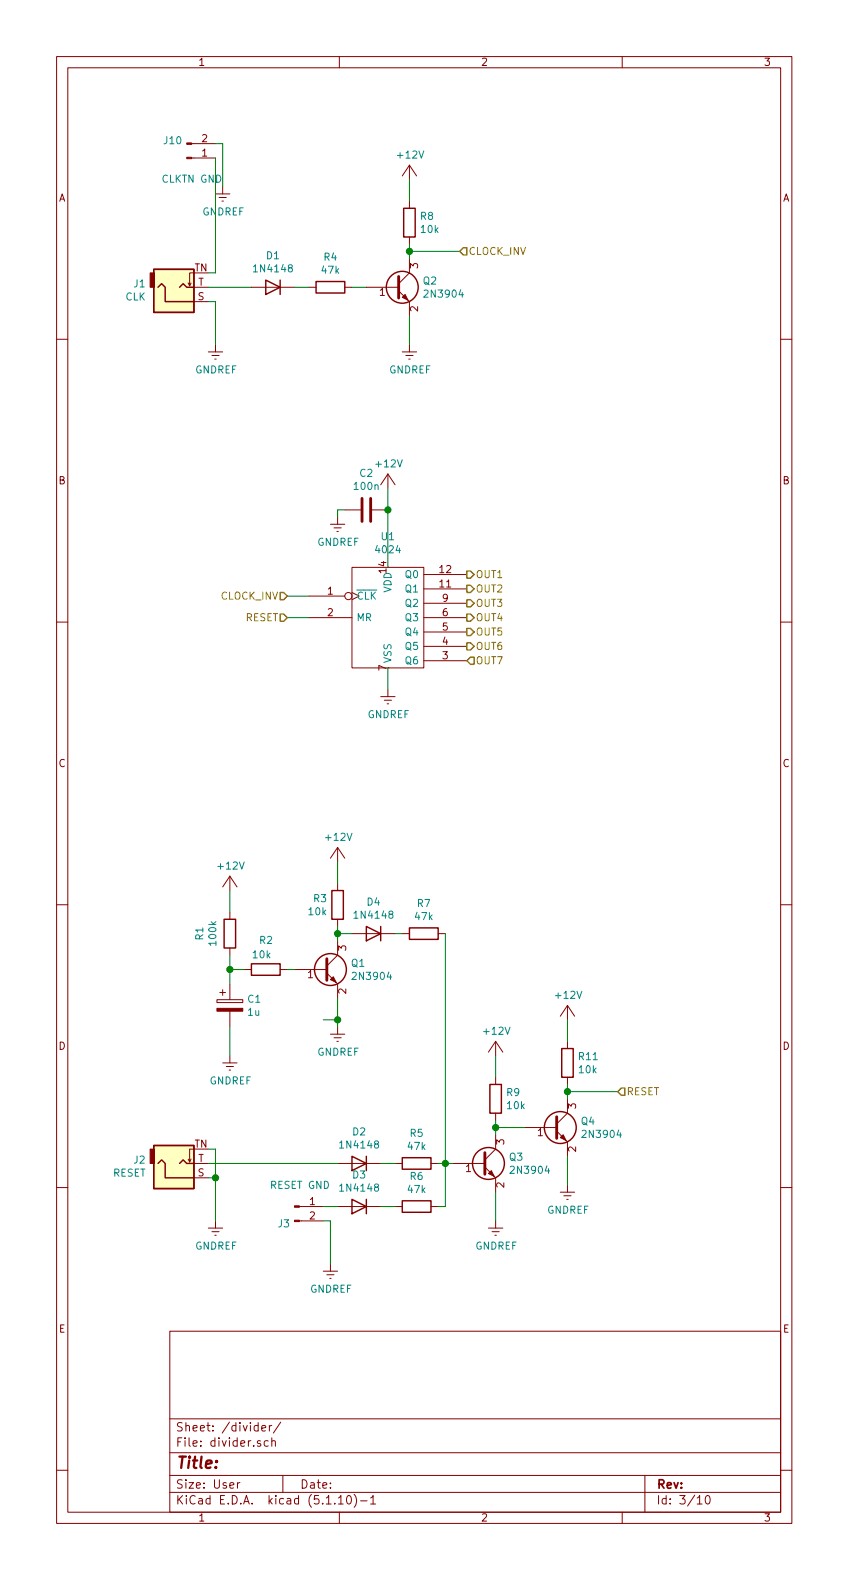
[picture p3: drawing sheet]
EESchema Schematic File Version 4
EELAYER 30 0
EELAYER END
$Descr User 5906 11000
encoding utf-8
Sheet 3 10
Title ""
Date ""
Rev ""
Comp ""
Comment1 ""
Comment2 ""
Comment3 ""
Comment4 ""
$EndDescr
$Comp
L power:GNDREF #PWR0101
U 1 1
P 2350 3600
F 0 "#PWR0101" H 2350 3350 50  0001 C CNN
F 1 "GNDREF" H 2355 3427 50  0000 C CNN
F 2 "" H 2350 3600 50  0001 C CNN
F 3 "" H 2350 3600 50  0001 C CNN
	1    2350 3600
	1    0    0    -1  
$EndComp
$Comp
L MySynthParts:MMBT3904 Q2
U 1 1
P 2750 2000
F 0 "Q2" H 2940 2046 50  0000 L CNN
F 1 "2N3904" H 2940 1955 50  0000 L CNN
F 2 "Package_TO_SOT_SMD:SOT-23" H 2950 1925 50  0001 L CIN
F 3 "https://datasheet.lcsc.com/szlcsc/Changjiang-Electronics-Tech-CJ-MMBT3904_C20526.pdf" H 2750 2000 50  0001 L CNN
F 4 "C20526" H 2750 2000 50  0001 C CNN "LCSC"
F 5 "621-MMBT3904-F" H 2750 2000 50  0001 C CNN "mouser"
	1    2750 2000
	1    0    0    -1  
$EndComp
$Comp
L Device:R R4
U 1 1
P 2300 2000
F 0 "R4" V 2507 2000 50  0000 C CNN
F 1 "47k" V 2416 2000 50  0000 C CNN
F 2 "Resistor_SMD:R_0402_1005Metric" V 2230 2000 50  0001 C CNN
F 3 "https://datasheet.lcsc.com/szlcsc/Uniroyal-Elec-0402WGF4702TCE_C25792.pdf" H 2300 2000 50  0001 C CNN
F 4 "C25792" V 2300 2000 50  0001 C CNN "LCSC"
F 5 "71-CRCW010047K0FREL" H 2300 2000 50  0001 C CNN "mouser"
	1    2300 2000
	0    -1   -1   0   
$EndComp
$Comp
L Device:D D1
U 1 1
P 1900 2000
F 0 "D1" H 1900 1783 50  0000 C CNN
F 1 "1N4148" H 1900 1874 50  0000 C CNN
F 2 "Diode_SMD:D_SOD-123" H 1900 2000 50  0001 C CNN
F 3 "https://datasheet.lcsc.com/szlcsc/Semtech-1N4148W_C81598.pdf" H 1900 2000 50  0001 C CNN
F 4 "C81598" H 1900 2000 50  0001 C CNN "LCSC"
F 5 "621-1N4148W-F" H 1900 2000 50  0001 C CNN "mouser"
	1    1900 2000
	-1   0    0    1   
$EndComp
Connection ~ 2850 1750
Wire Wire Line
	2850 1750 2850 1800
Wire Wire Line
	2850 1700 2850 1750
Wire Wire Line
	2850 1250 2850 1400
$Comp
L Device:R R8
U 1 1
P 2850 1550
F 0 "R8" H 2920 1596 50  0000 L CNN
F 1 "10k" H 2920 1505 50  0000 L CNN
F 2 "Resistor_SMD:R_0402_1005Metric" V 2780 1550 50  0001 C CNN
F 3 "https://datasheet.lcsc.com/szlcsc/Uniroyal-Elec-0402WGF1002TCE_C25744.pdf" H 2850 1550 50  0001 C CNN
F 4 "C25744" H 2850 1550 50  0001 C CNN "LCSC"
F 5 "603-RC0100FR-0710KL" H 2850 1550 50  0001 C CNN "mouser"
	1    2850 1550
	1    0    0    -1  
$EndComp
$Comp
L MySynthParts:+12V #PWR0102
U 1 1
P 2850 1250
F 0 "#PWR0102" H 2850 1100 50  0001 C CNN
F 1 "+12V" H 2855 1423 50  0000 C CNN
F 2 "" H 2850 1250 60  0000 C CNN
F 3 "" H 2850 1250 60  0000 C CNN
	1    2850 1250
	1    0    0    -1  
$EndComp
Wire Wire Line
	2050 2000 2150 2000
Wire Wire Line
	2450 2000 2550 2000
$Comp
L jack123:AudioJack2_Ground_Switch J1
U 1 1
P 1250 2000
F 0 "J1" H 1017 1979 50  0000 R CNN
F 1 "CLK" H 1017 2070 50  0000 R CNN
F 2 "kicad_jacks:Jack_3.5mm_QingPu_WQP-PJ398SM_Vertical_CircularHolesSMALL" H 1250 2000 50  0001 C CNN
F 3 "~" H 1250 2000 50  0001 C CNN
	1    1250 2000
	1    0    0    1   
$EndComp
Wire Wire Line
	1450 2000 1750 2000
Wire Wire Line
	1450 1900 1500 1900
Wire Wire Line
	1500 2100 1450 2100
$Comp
L power:GNDREF #PWR0103
U 1 1
P 1500 2400
F 0 "#PWR0103" H 1500 2150 50  0001 C CNN
F 1 "GNDREF" H 1505 2227 50  0000 C CNN
F 2 "" H 1500 2400 50  0001 C CNN
F 3 "" H 1500 2400 50  0001 C CNN
	1    1500 2400
	1    0    0    -1  
$EndComp
Wire Wire Line
	1500 2100 1500 2400
$Comp
L 4xxx_IEEE:4024 U1
U 1 1
P 2700 4350
F 0 "U1" H 2700 4966 50  0000 C CNN
F 1 "4024" H 2700 4875 50  0000 C CNN
F 2 "Package_SO:SOIC-14_3.9x8.7mm_P1.27mm" H 2700 4350 50  0001 C CNN
F 3 "https://datasheet.lcsc.com/szlcsc/Texas-Instruments-TI-CD4024BM96_C157535.pdf" H 2700 4350 50  0001 C CNN
F 4 "C157535" H 2700 4350 50  0001 C CNN "LCSC"
F 5 "595-CD4024BM" H 2700 4350 50  0001 C CNN "mouser"
	1    2700 4350
	1    0    0    -1  
$EndComp
Text HLabel 2000 4150 0    50   Input ~ 0
CLOCK_INV
Wire Wire Line
	2150 4150 2000 4150
Text HLabel 3250 4000 2    50   Output ~ 0
OUT1
Text HLabel 3250 4100 2    50   Output ~ 0
OUT2
Text HLabel 3250 4200 2    50   Output ~ 0
OUT3
Text HLabel 3250 4300 2    50   Output ~ 0
OUT4
Text HLabel 3250 4400 2    50   Output ~ 0
OUT5
Text HLabel 3250 4500 2    50   Output ~ 0
OUT6
$Comp
L MySynthParts:+12V #PWR0104
U 1 1
P 2700 3400
F 0 "#PWR0104" H 2700 3250 50  0001 C CNN
F 1 "+12V" H 2705 3573 50  0000 C CNN
F 2 "" H 2700 3400 60  0000 C CNN
F 3 "" H 2700 3400 60  0000 C CNN
	1    2700 3400
	1    0    0    -1  
$EndComp
$Comp
L Device:C C2
U 1 1
P 2550 3550
F 0 "C2" V 2802 3550 50  0000 C CNN
F 1 "100n" V 2711 3550 50  0000 C CNN
F 2 "Capacitor_SMD:C_0603_1608Metric" H 2588 3400 50  0001 C CNN
F 3 "https://datasheet.lcsc.com/szlcsc/YAGEO-CC0603KRX7R9BB104_C14663.pdf" H 2550 3550 50  0001 C CNN
F 4 "C14663" H 2550 3550 50  0001 C CNN "LCSC"
F 5 "581-06031C104KAT4A" H 2550 3550 50  0001 C CNN "mouser"
	1    2550 3550
	0    -1   -1   0   
$EndComp
Wire Wire Line
	2700 3400 2700 3550
Wire Wire Line
	2350 3600 2350 3550
Wire Wire Line
	2350 3550 2400 3550
$Comp
L power:GNDREF #PWR0105
U 1 1
P 2700 4800
F 0 "#PWR0105" H 2700 4550 50  0001 C CNN
F 1 "GNDREF" H 2705 4627 50  0000 C CNN
F 2 "" H 2700 4800 50  0001 C CNN
F 3 "" H 2700 4800 50  0001 C CNN
	1    2700 4800
	1    0    0    -1  
$EndComp
$Comp
L power:GNDREF #PWR0106
U 1 1
P 2850 2400
F 0 "#PWR0106" H 2850 2150 50  0001 C CNN
F 1 "GNDREF" H 2855 2227 50  0000 C CNN
F 2 "" H 2850 2400 50  0001 C CNN
F 3 "" H 2850 2400 50  0001 C CNN
	1    2850 2400
	1    0    0    -1  
$EndComp
Wire Wire Line
	2850 2200 2850 2400
Connection ~ 2700 3550
Wire Wire Line
	2700 3550 2700 3950
Text HLabel 2000 4300 0    50   Input ~ 0
RESET
Wire Wire Line
	2000 4300 2150 4300
Text HLabel 4300 7600 2    50   Input ~ 0
RESET
$Comp
L MySynthParts:MMBT3904 Q4
U 1 1
P 3850 7850
F 0 "Q4" H 4040 7896 50  0000 L CNN
F 1 "2N3904" H 4040 7805 50  0000 L CNN
F 2 "Package_TO_SOT_SMD:SOT-23" H 4050 7775 50  0001 L CIN
F 3 "https://datasheet.lcsc.com/szlcsc/Changjiang-Electronics-Tech-CJ-MMBT3904_C20526.pdf" H 3850 7850 50  0001 L CNN
F 4 "C20526" H 3850 7850 50  0001 C CNN "LCSC"
F 5 "621-MMBT3904-F" H 3850 7850 50  0001 C CNN "mouser"
	1    3850 7850
	1    0    0    -1  
$EndComp
Connection ~ 3950 7600
Wire Wire Line
	3950 7600 3950 7650
Wire Wire Line
	3950 7550 3950 7600
Wire Wire Line
	3950 7100 3950 7250
$Comp
L Device:R R11
U 1 1
P 3950 7400
F 0 "R11" H 4020 7446 50  0000 L CNN
F 1 "10k" H 4020 7355 50  0000 L CNN
F 2 "Resistor_SMD:R_0402_1005Metric" V 3880 7400 50  0001 C CNN
F 3 "https://datasheet.lcsc.com/szlcsc/Uniroyal-Elec-0402WGF1002TCE_C25744.pdf" H 3950 7400 50  0001 C CNN
F 4 "C25744" H 3950 7400 50  0001 C CNN "LCSC"
F 5 "603-RC0100FR-0710KL" H 3950 7400 50  0001 C CNN "mouser"
	1    3950 7400
	1    0    0    -1  
$EndComp
$Comp
L MySynthParts:+12V #PWR0107
U 1 1
P 3950 7100
F 0 "#PWR0107" H 3950 6950 50  0001 C CNN
F 1 "+12V" H 3955 7273 50  0000 C CNN
F 2 "" H 3950 7100 60  0000 C CNN
F 3 "" H 3950 7100 60  0000 C CNN
	1    3950 7100
	1    0    0    -1  
$EndComp
$Comp
L power:GNDREF #PWR0108
U 1 1
P 3950 8250
F 0 "#PWR0108" H 3950 8000 50  0001 C CNN
F 1 "GNDREF" H 3955 8077 50  0000 C CNN
F 2 "" H 3950 8250 50  0001 C CNN
F 3 "" H 3950 8250 50  0001 C CNN
	1    3950 8250
	1    0    0    -1  
$EndComp
Wire Wire Line
	3950 8050 3950 8250
$Comp
L MySynthParts:MMBT3904 Q3
U 1 1
P 3350 8100
F 0 "Q3" H 3540 8146 50  0000 L CNN
F 1 "2N3904" H 3540 8055 50  0000 L CNN
F 2 "Package_TO_SOT_SMD:SOT-23" H 3550 8025 50  0001 L CIN
F 3 "https://datasheet.lcsc.com/szlcsc/Changjiang-Electronics-Tech-CJ-MMBT3904_C20526.pdf" H 3350 8100 50  0001 L CNN
F 4 "C20526" H 3350 8100 50  0001 C CNN "LCSC"
F 5 "621-MMBT3904-F" H 3350 8100 50  0001 C CNN "mouser"
	1    3350 8100
	1    0    0    -1  
$EndComp
Wire Wire Line
	3650 7850 3450 7850
Connection ~ 3450 7850
Wire Wire Line
	3450 7850 3450 7900
Wire Wire Line
	3450 7800 3450 7850
Wire Wire Line
	3450 7350 3450 7500
$Comp
L Device:R R9
U 1 1
P 3450 7650
F 0 "R9" H 3520 7696 50  0000 L CNN
F 1 "10k" H 3520 7605 50  0000 L CNN
F 2 "Resistor_SMD:R_0402_1005Metric" V 3380 7650 50  0001 C CNN
F 3 "https://datasheet.lcsc.com/szlcsc/Uniroyal-Elec-0402WGF1002TCE_C25744.pdf" H 3450 7650 50  0001 C CNN
F 4 "C25744" H 3450 7650 50  0001 C CNN "LCSC"
F 5 "603-RC0100FR-0710KL" H 3450 7650 50  0001 C CNN "mouser"
	1    3450 7650
	1    0    0    -1  
$EndComp
$Comp
L MySynthParts:+12V #PWR0109
U 1 1
P 3450 7350
F 0 "#PWR0109" H 3450 7200 50  0001 C CNN
F 1 "+12V" H 3455 7523 50  0000 C CNN
F 2 "" H 3450 7350 60  0000 C CNN
F 3 "" H 3450 7350 60  0000 C CNN
	1    3450 7350
	1    0    0    -1  
$EndComp
$Comp
L power:GNDREF #PWR0110
U 1 1
P 3450 8500
F 0 "#PWR0110" H 3450 8250 50  0001 C CNN
F 1 "GNDREF" H 3455 8327 50  0000 C CNN
F 2 "" H 3450 8500 50  0001 C CNN
F 3 "" H 3450 8500 50  0001 C CNN
	1    3450 8500
	1    0    0    -1  
$EndComp
Wire Wire Line
	3450 8300 3450 8500
Text HLabel 3200 1750 2    50   Input ~ 0
CLOCK_INV
Wire Wire Line
	2850 1750 3200 1750
$Comp
L Device:R R5
U 1 1
P 2900 8100
F 0 "R5" V 3107 8100 50  0000 C CNN
F 1 "47k" V 3016 8100 50  0000 C CNN
F 2 "Resistor_SMD:R_0402_1005Metric" V 2830 8100 50  0001 C CNN
F 3 "https://datasheet.lcsc.com/szlcsc/Uniroyal-Elec-0402WGF4702TCE_C25792.pdf" H 2900 8100 50  0001 C CNN
F 4 "C25792" V 2900 8100 50  0001 C CNN "LCSC"
F 5 "71-CRCW010047K0FREL" H 2900 8100 50  0001 C CNN "mouser"
	1    2900 8100
	0    -1   -1   0   
$EndComp
Wire Wire Line
	2650 8100 2750 8100
Wire Wire Line
	3150 8100 3100 8100
$Comp
L MySynthParts:MMBT3904 Q1
U 1 1
P 2250 6750
F 0 "Q1" H 2440 6796 50  0000 L CNN
F 1 "2N3904" H 2440 6705 50  0000 L CNN
F 2 "Package_TO_SOT_SMD:SOT-23" H 2450 6675 50  0001 L CIN
F 3 "https://datasheet.lcsc.com/szlcsc/Changjiang-Electronics-Tech-CJ-MMBT3904_C20526.pdf" H 2250 6750 50  0001 L CNN
F 4 "C20526" H 2250 6750 50  0001 C CNN "LCSC"
F 5 "621-MMBT3904-F" H 2250 6750 50  0001 C CNN "mouser"
	1    2250 6750
	1    0    0    -1  
$EndComp
Wire Wire Line
	2350 6000 2350 6150
$Comp
L Device:R R3
U 1 1
P 2350 6300
F 0 "R3" H 2420 6346 50  0000 L CNN
F 1 "10k" H 2420 6255 50  0000 L CNN
F 2 "Resistor_SMD:R_0402_1005Metric" V 2280 6300 50  0001 C CNN
F 3 "https://datasheet.lcsc.com/szlcsc/Uniroyal-Elec-0402WGF1002TCE_C25744.pdf" H 2350 6300 50  0001 C CNN
F 4 "C25744" H 2350 6300 50  0001 C CNN "LCSC"
F 5 "603-RC0100FR-0710KL" H 2350 6300 50  0001 C CNN "mouser"
	1    2350 6300
	-1   0    0    -1  
$EndComp
$Comp
L MySynthParts:+12V #PWR0112
U 1 1
P 2350 6000
F 0 "#PWR0112" H 2350 5850 50  0001 C CNN
F 1 "+12V" H 2355 6173 50  0000 C CNN
F 2 "" H 2350 6000 60  0000 C CNN
F 3 "" H 2350 6000 60  0000 C CNN
	1    2350 6000
	1    0    0    -1  
$EndComp
$Comp
L power:GNDREF #PWR0113
U 1 1
P 2350 7150
F 0 "#PWR0113" H 2350 6900 50  0001 C CNN
F 1 "GNDREF" H 2355 6977 50  0000 C CNN
F 2 "" H 2350 7150 50  0001 C CNN
F 3 "" H 2350 7150 50  0001 C CNN
	1    2350 7150
	1    0    0    -1  
$EndComp
Wire Wire Line
	2350 6950 2350 7100
$Comp
L Device:R R7
U 1 1
P 2950 6500
F 0 "R7" V 3157 6500 50  0000 C CNN
F 1 "47k" V 3066 6500 50  0000 C CNN
F 2 "Resistor_SMD:R_0402_1005Metric" V 2880 6500 50  0001 C CNN
F 3 "https://datasheet.lcsc.com/szlcsc/Uniroyal-Elec-0402WGF4702TCE_C25792.pdf" H 2950 6500 50  0001 C CNN
F 4 "C25792" V 2950 6500 50  0001 C CNN "LCSC"
F 5 "71-CRCW010047K0FREL" H 2950 6500 50  0001 C CNN "mouser"
	1    2950 6500
	0    -1   -1   0   
$EndComp
$Comp
L Device:D D4
U 1 1
P 2600 6500
F 0 "D4" H 2600 6283 50  0000 C CNN
F 1 "1N4148" H 2600 6374 50  0000 C CNN
F 2 "Diode_SMD:D_SOD-123" H 2600 6500 50  0001 C CNN
F 3 "https://datasheet.lcsc.com/szlcsc/Semtech-1N4148W_C81598.pdf" H 2600 6500 50  0001 C CNN
F 4 "C81598" H 2600 6500 50  0001 C CNN "LCSC"
F 5 "621-1N4148W-F" H 2600 6500 50  0001 C CNN "mouser"
	1    2600 6500
	-1   0    0    1   
$EndComp
Wire Wire Line
	2350 6450 2350 6500
Wire Wire Line
	2450 6500 2350 6500
Connection ~ 2350 6500
Wire Wire Line
	2350 6500 2350 6550
Wire Wire Line
	2800 6500 2750 6500
Connection ~ 3100 8100
Wire Wire Line
	3100 8100 3050 8100
Wire Wire Line
	2700 4800 2700 4650
$Comp
L Device:R R1
U 1 1
P 1600 6500
AR Path="/5FEC8E2F/5FF5E509" Ref="R1"  Part="1" 
AR Path="/5FEC9095/5FF5E509" Ref="R?"  Part="1" 
F 0 "R1" V 1807 6500 50  0000 C CNN
F 1 "100k" V 1716 6500 50  0000 C CNN
F 2 "Resistor_SMD:R_0402_1005Metric" V 1530 6500 50  0001 C CNN
F 3 "https://datasheet.lcsc.com/szlcsc/Uniroyal-Elec-0402WGF1003TCE_C25741.pdf" H 1600 6500 50  0001 C CNN
F 4 "C25741" V 1600 6500 50  0001 C CNN "LCSC"
F 5 "755-SFR01MZPF1003" H 1600 6500 50  0001 C CNN "mouser"
	1    1600 6500
	-1   0    0    1   
$EndComp
Wire Wire Line
	1600 6200 1600 6350
$Comp
L MySynthParts:+12V #PWR0114
U 1 1
P 1600 6200
F 0 "#PWR0114" H 1600 6050 50  0001 C CNN
F 1 "+12V" H 1605 6373 50  0000 C CNN
F 2 "" H 1600 6200 60  0000 C CNN
F 3 "" H 1600 6200 60  0000 C CNN
	1    1600 6200
	1    0    0    -1  
$EndComp
$Comp
L Device:R R2
U 1 1
P 1850 6750
F 0 "R2" V 2050 6700 50  0000 L CNN
F 1 "10k" V 1950 6650 50  0000 L CNN
F 2 "Resistor_SMD:R_0402_1005Metric" V 1780 6750 50  0001 C CNN
F 3 "https://datasheet.lcsc.com/szlcsc/Uniroyal-Elec-0402WGF1002TCE_C25744.pdf" H 1850 6750 50  0001 C CNN
F 4 "C25744" H 1850 6750 50  0001 C CNN "LCSC"
F 5 "603-RC0100FR-0710KL" H 1850 6750 50  0001 C CNN "mouser"
	1    1850 6750
	0    1    -1   0   
$EndComp
$Comp
L Device:CP C1
U 1 1
P 1600 7000
F 0 "C1" H 1718 7046 50  0000 L CNN
F 1 "1u" H 1718 6955 50  0000 L CNN
F 2 "Capacitor_SMD:C_0402_1005Metric" H 1638 6850 50  0001 C CNN
F 3 "https://datasheet.lcsc.com/szlcsc/Samsung-Electro-Mechanics-CL05A105KA5NQNC_C52923.pdf" H 1600 7000 50  0001 C CNN
F 4 "C52923" H 1600 7000 50  0001 C CNN "LCSC"
F 5 "963-EMK105BJ105MVHF" H 1600 7000 50  0001 C CNN "mouser"
	1    1600 7000
	1    0    0    -1  
$EndComp
Wire Wire Line
	1600 6850 1600 6750
Wire Wire Line
	1600 6750 1700 6750
Connection ~ 1600 6750
Wire Wire Line
	1600 6750 1600 6650
$Comp
L power:GNDREF #PWR0115
U 1 1
P 1600 7350
F 0 "#PWR0115" H 1600 7100 50  0001 C CNN
F 1 "GNDREF" H 1605 7177 50  0000 C CNN
F 2 "" H 1600 7350 50  0001 C CNN
F 3 "" H 1600 7350 50  0001 C CNN
	1    1600 7350
	1    0    0    -1  
$EndComp
Wire Wire Line
	1600 7150 1600 7350
$Comp
L Device:R R6
U 1 1
P 2900 8400
F 0 "R6" V 3107 8400 50  0000 C CNN
F 1 "47k" V 3016 8400 50  0000 C CNN
F 2 "Resistor_SMD:R_0402_1005Metric" V 2830 8400 50  0001 C CNN
F 3 "https://datasheet.lcsc.com/szlcsc/Uniroyal-Elec-0402WGF4702TCE_C25792.pdf" H 2900 8400 50  0001 C CNN
F 4 "C25792" V 2900 8400 50  0001 C CNN "LCSC"
F 5 "71-CRCW010047K0FREL" H 2900 8400 50  0001 C CNN "mouser"
	1    2900 8400
	0    -1   -1   0   
$EndComp
$Comp
L Device:D D3
U 1 1
P 2500 8400
F 0 "D3" H 2500 8183 50  0000 C CNN
F 1 "1N4148" H 2500 8274 50  0000 C CNN
F 2 "Diode_SMD:D_SOD-123" H 2500 8400 50  0001 C CNN
F 3 "https://datasheet.lcsc.com/szlcsc/Semtech-1N4148W_C81598.pdf" H 2500 8400 50  0001 C CNN
F 4 "C81598" H 2500 8400 50  0001 C CNN "LCSC"
F 5 "621-1N4148W-F" H 2500 8400 50  0001 C CNN "mouser"
	1    2500 8400
	-1   0    0    1   
$EndComp
Wire Wire Line
	2650 8400 2750 8400
Wire Wire Line
	2250 8400 2350 8400
$Comp
L jack123:AudioJack2_Ground_Switch J2
U 1 1
P 1250 8100
F 0 "J2" H 1017 8079 50  0000 R CNN
F 1 "RESET" H 1017 8170 50  0000 R CNN
F 2 "kicad_jacks:Jack_3.5mm_QingPu_WQP-PJ398SM_Vertical_CircularHolesSMALL" H 1250 8100 50  0001 C CNN
F 3 "~" H 1250 8100 50  0001 C CNN
	1    1250 8100
	1    0    0    1   
$EndComp
Wire Wire Line
	2250 7100 2350 7100
Connection ~ 2350 7100
Wire Wire Line
	2350 7100 2350 7150
$Comp
L power:GNDREF #PWR0116
U 1 1
P 1500 8500
F 0 "#PWR0116" H 1500 8250 50  0001 C CNN
F 1 "GNDREF" H 1505 8327 50  0000 C CNN
F 2 "" H 1500 8500 50  0001 C CNN
F 3 "" H 1500 8500 50  0001 C CNN
	1    1500 8500
	1    0    0    -1  
$EndComp
Wire Wire Line
	1450 8200 1500 8200
Wire Wire Line
	1450 8000 1500 8000
Wire Wire Line
	1500 8000 1500 8200
Connection ~ 1500 8200
Wire Wire Line
	2000 6750 2050 6750
Wire Wire Line
	3100 6500 3100 8100
Wire Wire Line
	3050 8400 3100 8400
Wire Wire Line
	3100 8400 3100 8100
Wire Wire Line
	3950 7600 4300 7600
Text HLabel 3250 4600 2    50   Input ~ 0
OUT7
Wire Wire Line
	1450 8100 2350 8100
Wire Wire Line
	1500 8200 1500 8500
$Comp
L power:GNDREF #PWR0111
U 1 1
P 2300 8800
F 0 "#PWR0111" H 2300 8550 50  0001 C CNN
F 1 "GNDREF" H 2305 8627 50  0000 C CNN
F 2 "" H 2300 8800 50  0001 C CNN
F 3 "" H 2300 8800 50  0001 C CNN
	1    2300 8800
	1    0    0    -1  
$EndComp
$Comp
L Connector:Conn_01x02_Male J3
U 1 1
P 2050 8400
F 0 "J3" H 2022 8282 50  0000 R CNN
F 1 "RESET GND" H 2300 8550 50  0000 R CNN
F 2 "Connector_PinHeader_2.54mm:PinHeader_1x02_P2.54mm_Vertical" H 2050 8400 50  0001 C CNN
F 3 "~" H 2050 8400 50  0001 C CNN
	1    2050 8400
	1    0    0    -1  
$EndComp
Wire Wire Line
	2300 8500 2250 8500
Wire Wire Line
	2300 8500 2300 8800
$Comp
L power:GNDREF #PWR0117
U 1 1
P 1550 1300
F 0 "#PWR0117" H 1550 1050 50  0001 C CNN
F 1 "GNDREF" H 1555 1127 50  0000 C CNN
F 2 "" H 1550 1300 50  0001 C CNN
F 3 "" H 1550 1300 50  0001 C CNN
	1    1550 1300
	1    0    0    -1  
$EndComp
$Comp
L Connector:Conn_01x02_Male J10
U 1 1
P 1300 1100
F 0 "J10" H 1272 982 50  0000 R CNN
F 1 "CLKTN GND" H 1550 1250 50  0000 R CNN
F 2 "Connector_PinHeader_2.54mm:PinHeader_1x02_P2.54mm_Vertical" H 1300 1100 50  0001 C CNN
F 3 "~" H 1300 1100 50  0001 C CNN
	1    1300 1100
	1    0    0    1   
$EndComp
Wire Wire Line
	1550 1000 1500 1000
Wire Wire Line
	1550 1000 1550 1300
Wire Wire Line
	1500 1900 1500 1100
$Comp
L Device:D D2
U 1 1
P 2500 8100
F 0 "D2" H 2500 7883 50  0000 C CNN
F 1 "1N4148" H 2500 7974 50  0000 C CNN
F 2 "Diode_SMD:D_SOD-123" H 2500 8100 50  0001 C CNN
F 3 "https://datasheet.lcsc.com/szlcsc/Semtech-1N4148W_C81598.pdf" H 2500 8100 50  0001 C CNN
F 4 "C81598" H 2500 8100 50  0001 C CNN "LCSC"
F 5 "621-1N4148W-F" H 2500 8100 50  0001 C CNN "mouser"
	1    2500 8100
	-1   0    0    1   
$EndComp
$EndSCHEMATC
